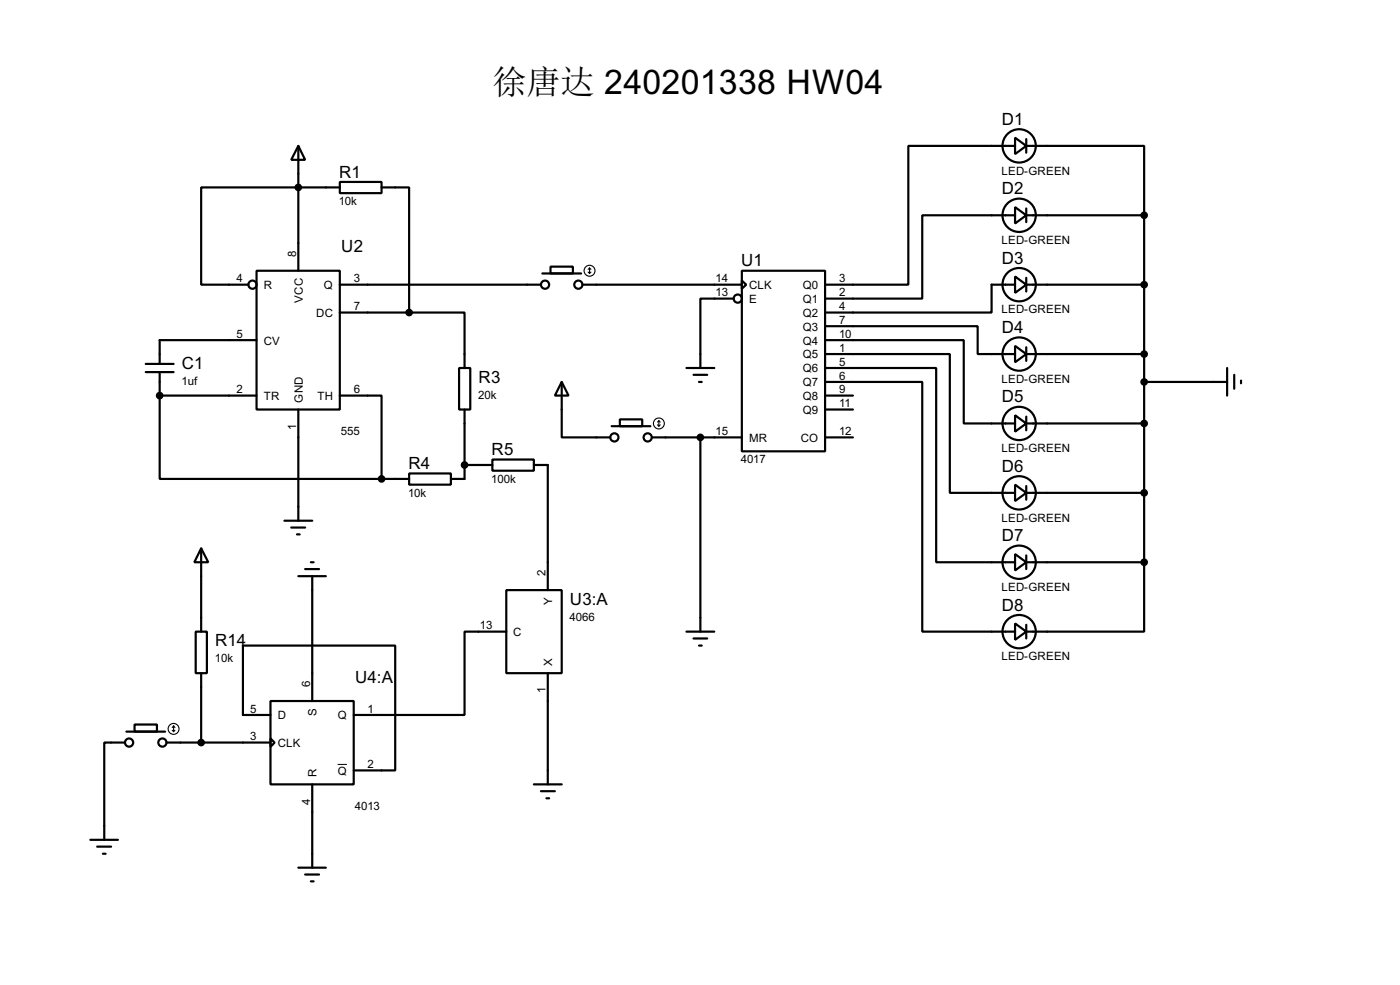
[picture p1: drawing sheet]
<svg xmlns="http://www.w3.org/2000/svg" width="256mm" height="180mm" viewBox="0 0 256 180" stroke-linecap="round" stroke-linejoin="round" font-family="sans-serif">
<g fill="none" stroke="#000" stroke-width=".4">
<path d="M54.7 26.7l1.2 2.6h-2.5zM54.7 26.7v22.9M62.3 33.3h7.6v2.1h-7.6zM62.3 34.3h-25.4v17.8h8.6M69.9 34.3h5.1v22.9M186 37.9l2 1.5-2 1.5zM186 25.2l2 1.5-2 1.5zM186 39.4h-17v15.3h-17.8M186 26.7h-19.6v25.4h-15.2M188 26.7h21.6v12.7M188 39.4h21.6M188 25.5v2.5"/>
<path d="M188 38.2v2.5M209.6 39.4v63.5M47 49.6h15.3v25.4h-15.3zM62.3 52.1h36.8M62.3 57.2h12.7M75 57.2h10.1v10.2M99.4 50.1h7.1M100.9 48.8h4.1v1.3h-4.1zM106.7 52.1h29.2M134.4 54.7h-6.1v12.7M135.9 49.6h15.3v33h-15.3zM135.9 51.4l.8 .7-.8 .8z"/>
<path d="M151.2 59.7h27.9v5.1h6.9M186 50.6l2 1.5-2 1.5zM186 52.1h-4.3v5.1h-30.5M188 52.1h21.6M188 50.9v2.5M26.7 66.6h5.1M26.7 68.1h5.1M29.3 72.4v15.3h40.6M29.3 72.4h17.7M29.3 68.1v4.3M47 62.3h-17.7v4.3M54.7 75v20.3"/>
<path d="M62.3 72.4h7.6v15.3M84.1 67.4h2.1v7.6h-2.1zM85.1 75v12.7h-2.5M102.9 69.9l1.3 2.5h-2.5zM102.9 69.9v10.2h8.9M112.1 78h7.1M113.6 76.8h4.1v1.2h-4.1zM125.8 67.4h5.1M127.1 68.6h2.5M128.1 69.9h.5M151.2 62.3h25.4v15.2h9.4M151.2 64.8h22.8v25.4h12"/>
<path d="M151.2 67.4h20.3v35.5h14.5M151.2 69.9h17.8v45.7h17M151.2 72.4h5.1M151.2 75h5.1M186 63.3l2 1.5-2 1.5zM186 76l2 1.5-2 1.5zM188 64.8h21.6M188 77.5h21.6M188 63.6v2.5M188 76.3v2.5M209.6 69.9h15.2M224.8 67.4v5"/>
<path d="M226.1 68.6v2.6M227.4 69.7v.5M52.1 95.3h5.1M53.4 96.6h2.5M54.4 97.8h.5M69.9 87.7h5.1M75 86.7h7.6v2h-7.6zM85.1 85.1h5.1M90.2 84.1h7.6v2.1h-7.6zM97.8 85.1h2.6v22.9M119.4 80.1h16.5M128.3 80.1v35.5"/>
<path d="M151.2 80.1h5.1M186 88.7l2 1.5-2 1.5zM188 90.2h21.6M188 89v2.5M35.9 115.6h2v7.6h-2zM36.9 100.4l1.3 2.5h-2.6zM36.9 100.4v15.2M54.7 105.5h5M55.9 104.2h2.6M57 102.9h.5M57.2 105.5v22.8M92.8 108h10.1v15.2h-10.1z"/>
<path d="M92.8 115.6h-7.7v15.3h-20.3M125.8 115.6h5.1M127.1 116.9h2.5M128.1 118.2h.5M186 101.4l2 1.5-2 1.5zM186 114.1l2 1.5-2 1.5zM188 102.9h21.6M188 101.7v2.5M188 114.4v2.5M209.6 102.9v12.7h-21.6M22.9 135.9h-3.8v17.8M23.2 133.9h7.1"/>
<path d="M24.7 132.6h4.1v1.3h-4.1zM30.5 135.9h19.1M36.9 123.2v12.7M49.6 128.3h15.2v15.3h-15.2zM49.6 135.2l.7 .7-.7 .8zM49.6 130.9h-5.1v-12.7h27.9v22.8h-7.6M100.4 123.2v20.4M16.6 153.7h5M17.8 155h2.6M18.9 156.3h.5M54.7 158.8h5M57.2 143.6v15.2"/>
<path d="M97.8 143.6h5.1M99.1 144.8h2.6M100.1 146.1h.5M55.9 160.1h2.6M57 161.3h.5"/>
<circle cx="186.7" cy="39.4" r="3.1"/>
<circle cx="186.7" cy="26.7" r="3.1"/>
<circle cx="46.2" cy="52.1" r=".75"/>
<circle cx="99.8" cy="52.1" r=".75"/>
<circle cx="105.9" cy="52.1" r=".75"/>
<circle cx="135.1" cy="54.7" r=".75"/>
<circle cx="186.7" cy="52.1" r="3.1"/>
<circle cx="186.7" cy="64.8" r="3.1"/>
<circle cx="186.7" cy="77.5" r="3.1"/>
<circle cx="112.5" cy="80.1" r=".75"/>
<circle cx="118.6" cy="80.1" r=".75"/>
<circle cx="186.7" cy="90.2" r="3.1"/>
<circle cx="186.7" cy="115.6" r="3.1"/>
<circle cx="186.7" cy="102.9" r="3.1"/>
<circle cx="23.6" cy="135.9" r=".75"/>
<circle cx="29.7" cy="135.9" r=".75"/>
</g>
<circle cx="29.3" cy="72.4" r=".2" fill="#000"/>
<g fill="#000" stroke="#000" stroke-width=".4">
<circle cx="54.6" cy="34.3" r=".5"/>
<circle cx="209.6" cy="39.4" r=".5"/>
<circle cx="74.9" cy="57.2" r=".5"/>
<circle cx="209.6" cy="52.1" r=".5"/>
<circle cx="29.2" cy="72.4" r=".5"/>
<circle cx="209.6" cy="64.8" r=".5"/>
<circle cx="209.6" cy="77.5" r=".5"/>
<circle cx="209.6" cy="69.9" r=".5"/>
<circle cx="69.9" cy="87.7" r=".5"/>
<circle cx="85.1" cy="85.1" r=".5"/>
<circle cx="128.3" cy="80.1" r=".5"/>
<circle cx="209.6" cy="90.2" r=".5"/>
<circle cx="209.6" cy="102.9" r=".5"/>
<circle cx="36.8" cy="135.9" r=".5"/>
</g>
<g fill="none" stroke="#000" stroke-width=".2">
<path d="M107.8 49.8l.2 .3M108 49.1v1M108 49.1l-.2 .2M108 49.1l.3 .2M108.3 49.8l-.3 .3M120.5 77.8l.2 .2M120.7 77v1M120.7 77l-.2 .3M120.7 77l.3 .3M121 77.8l-.3 .2M31.6 133.7l.2 .2M31.8 132.9v1"/>
<path d="M31.8 132.9l-.2 .3M31.8 132.9l.3 .3M32.1 133.7l-.3 .2"/>
<circle cx="108" cy="49.6" r="1"/>
<circle cx="120.7" cy="77.5" r="1"/>
<circle cx="31.8" cy="133.4" r="1"/>
</g>
<path d="M61.9 139.9h1.7" fill="none" stroke="#000" stroke-width=".18"/>
<text font-size="6.3" x="90.2" y="17.1">徐唐达 240201338 HW04</text>
<g font-size="3.5">
<text x="183.5" y="22.9">D1</text>
<text x="62.1" y="32.5">R1</text>
<text x="183.5" y="35.6">D2</text>
<text x="62.5" y="46.2">U2</text>
<text x="135.8" y="48.7">U1</text>
<text x="183.5" y="48.3">D3</text>
<text x="183.5" y="61">D4</text>
<text x="33.3" y="67.5">C1</text>
<text x="87.7" y="70.1">R3</text>
<text x="183.5" y="73.7">D5</text>
<text x="90.1" y="83.3">R5</text>
<text x="74.8" y="85.9">R4</text>
<text x="183.5" y="86.4">D6</text>
<text x="183.5" y="99.1">D7</text>
<text x="104.4" y="110.7">U3:A</text>
<text x="183.5" y="111.8">D8</text>
<text x="39.4" y="118.3">R14</text>
<text x="65.1" y="125">U4:A</text>
</g>
<g font-size="2.4">
<text x="183.5" y="31.9">LED-GREEN</text>
<text x="62.1" y="37.6">10k</text>
<text x="54.2" y="47" transform="rotate(-90 54.2 47)">8</text>
<text x="183.5" y="44.6">LED-GREEN</text>
<text x="43.4" y="51.7">4</text>
<text x="48.3" y="52.9">R</text>
<text x="59.3" y="52.9">Q</text>
<text x="64.8" y="51.7">3</text>
<text x="131.1" y="51.7">14</text>
<text x="137.2" y="52.9">CLK</text>
<text x="147.1" y="52.9">Q0</text>
<text x="153.7" y="51.7">3</text>
<text x="55.5" y="55.4" transform="rotate(-90 55.5 55.4)">VCC</text>
<text x="57.9" y="58">DC</text>
<text x="64.8" y="56.8">7</text>
<text x="131.1" y="54.3">13</text>
<text x="137.2" y="55.4">E</text>
<text x="147.1" y="55.4">Q1</text>
<text x="147.1" y="58">Q2</text>
<text x="153.7" y="54.3">2</text>
<text x="153.7" y="56.8">4</text>
<text x="153.7" y="59.3">7</text>
<text x="183.5" y="57.4">LED-GREEN</text>
<text x="43.4" y="61.9">5</text>
<text x="48.3" y="63.1">CV</text>
<text x="147.1" y="60.5">Q3</text>
<text x="147.1" y="63.1">Q4</text>
<text x="147.1" y="65.6">Q5</text>
<text x="153.7" y="61.9">10</text>
<text x="153.7" y="64.4">1</text>
<text x="33.3" y="70.4">1uf</text>
<text x="43.4" y="72">2</text>
<text x="64.8" y="72">6</text>
<text x="147.1" y="68.1">Q6</text>
<text x="147.1" y="70.7">Q7</text>
<text x="153.7" y="67">5</text>
<text x="153.7" y="69.5">6</text>
<text x="153.7" y="72">9</text>
<text x="183.5" y="70.1">LED-GREEN</text>
<text x="48.3" y="73.2">TR</text>
<text x="55.5" y="73.7" transform="rotate(-90 55.5 73.7)">GND</text>
<text x="58.1" y="73.2">TH</text>
<text x="87.6" y="73">20k</text>
<text x="147.1" y="73.2">Q8</text>
<text x="147.1" y="75.8">Q9</text>
<text x="153.7" y="74.6">11</text>
<text x="54.2" y="78.7" transform="rotate(-90 54.2 78.7)">1</text>
<text x="62.5" y="79.7">555</text>
<text x="131.1" y="79.7">15</text>
<text x="137.2" y="80.8">MR</text>
<text x="146.7" y="80.8">CO</text>
<text x="153.7" y="79.7">12</text>
<text x="183.5" y="82.8">LED-GREEN</text>
<text x="90" y="88.4">100k</text>
<text x="135.7" y="84.8">4017</text>
<text x="74.8" y="90.9">10k</text>
<text x="183.5" y="95.5">LED-GREEN</text>
<text x="100" y="105.5" transform="rotate(-90 100 105.5)">2</text>
<text x="101.2" y="110.7" transform="rotate(-90 101.2 110.7)">Y</text>
<text x="104.4" y="113.6">4066</text>
<text x="183.5" y="108.2">LED-GREEN</text>
<text x="87.9" y="115.2">13</text>
<text x="94" y="116.4">C</text>
<text x="39.4" y="121.2">10k</text>
<text x="56.8" y="125.8" transform="rotate(-90 56.8 125.8)">6</text>
<text x="101.2" y="121.9" transform="rotate(-90 101.2 121.9)">X</text>
<text x="183.5" y="120.9">LED-GREEN</text>
<text x="45.9" y="130.5">5</text>
<text x="50.9" y="131.7">D</text>
<text x="58" y="131" transform="rotate(-90 58 131)">S</text>
<text x="61.9" y="131.7">Q</text>
<text x="67.4" y="130.5">1</text>
<text x="100" y="126.9" transform="rotate(-90 100 126.9)">1</text>
<text x="45.9" y="135.5">3</text>
<text x="50.9" y="136.7">CLK</text>
<text x="58" y="142.2" transform="rotate(-90 58 142.2)">R</text>
<text x="61.9" y="141.8">Q</text>
<text x="67.4" y="140.6">2</text>
<text x="56.8" y="147.3" transform="rotate(-90 56.8 147.3)">4</text>
<text x="65" y="148.3">4013</text>
</g>
</svg>
